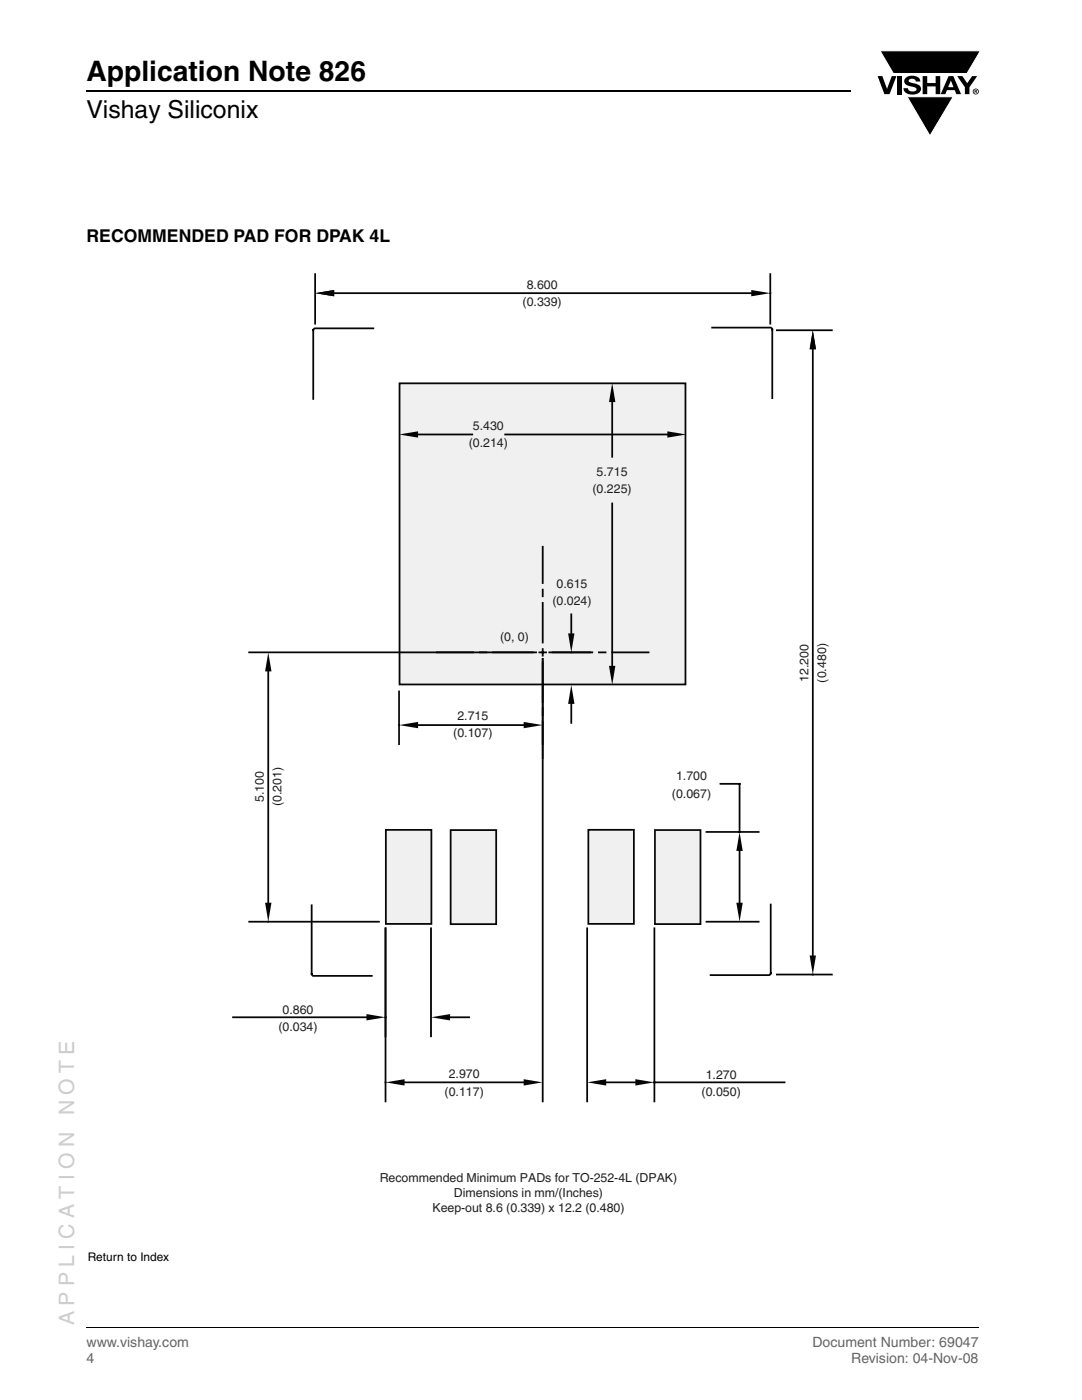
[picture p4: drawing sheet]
<svg xmlns="http://www.w3.org/2000/svg" width="216mm" height="279mm" viewBox="0 0 216 279" stroke-linecap="round" stroke-linejoin="round" font-family="sans-serif">
<g fill="#000">
<path d="M175.1 15.2h1l.9 2.5 .9-2.5h1l-1.4 3.6h-1zM175.6 10.1h20l-2.7 4.6h-14.6zM179 15.2h.9v3.6h-.9zM180.8 15.5a2.1 2.1 0 0 1 2.7 .3l.1 .5h-.8a.79 .79 0 0 0-.7-.6 .79 .79 0 0 0-.8 .4l.2 .3 1 .3a1.08 1.08 0 0 1 1.3 1 1.08 1.08 0 0 1-1.1 1.1 1.73 1.73 0 0 1-2.4-1.2h.9a.96 .96 0 0 0 .8 .7 .96 .96 0 0 0 .9-.5 1.31 1.31 0 0 0-1.2-.6 1.03 1.03 0 0 1-1.1-.5 1.03 1.03 0 0 1 .2-1.2zM184.1 15.2h.9v1.4h1.7v-1.4h.9v3.6h-.9v-1.6h-1.7v1.6h-.9zM181 19.3h9.2l-4.6 7.8zM191 15.2h1l1 1.4 1-1.4h1l-1.6 2.2v1.4h-.9v-1.4z"/>
<path d="M189.7 16.1l-.5 1.3h1.1zM189.3 15.2h.9l1.6 3.6h-1l-.3-.8h-1.5l-.4 .8h-.9z"/>
<path d="M194.6 18v.2h.2v-.1zM194.5 17.9l.4 .1 .1 .1-.2 .2 .2 .3-.3-.3-.1 .3h-.1zM194.2 18.3a.5 .5 0 0 0 1 0 .5 .5 0 0 0-1 0zM194.1 18.3a.6 .6 0 0 1 1.2 0 .6 .6 0 0 1-1.2 0z"/>
</g>
<path d="M175.6 10.1h20l-2.7 4.6h-14.6zM181 19.3h9.2l-4.6 7.8z" fill="none" stroke="#fff" stroke-width=".2"/>
<path d="M17.3 18.2h152.5" fill="none" stroke="#000" stroke-width=".36"/>
<path d="M17.3 265h178" fill="none" stroke="#000" stroke-width=".2"/>
<g fill="#fff">
<path d="M32.7 170.5h24.9v4.7h-24.9z"/>
<path d="M32.7 170.5h25v.1h-25z"/>
<path d="M57.6 170.5h.1v4.7h-.1z"/>
<path d="M32.6 175.1h25v.1h-25z"/>
<path d="M32.6 170.5h.2v4.7h-.2z"/>
<path d="M34.2 178.1h23.6v14.5h-23.6z"/>
<path d="M34.2 178h23.7v.2h-23.7z"/>
<path d="M57.8 178.1h.1v14.6h-.1z"/>
<path d="M34.2 192.5h23.6v.2h-23.6z"/>
<path d="M34.2 178h.1v14.6h-.1z"/>
<path d="M46.3 54.5h119.9v187.9h-119.9z"/>
</g>
<path d="M79.7 76.5h57.1v60.1h-57.1z" fill="#f0f0f0"/>
<g fill="none" stroke="#050504" stroke-width=".35">
<path d="M74.5 65.5h-11.6l-.3 .2-.1 13.9M79.7 76.5h57.1v60.1h-57.1zM108.3 109.1v7.3M108.3 117.7v1.3M87.2 130.2h7.2M95.8 130.2h1.3M98.4 130.2h7.9M107.6 130.2h1.4M108.3 120.3v7.9M108.3 129.5v1.4M108.3 132.2v7.9M110.3 130.2h7.9"/>
<path d="M119.5 130.2h1.3M122.1 130.2h7.3M108.3 141.4v1.3M108.3 144v7.3M76.9 185.3v21.5M86 185.3v21.5M46.5 203h26.6M89.8 203h3.8"/>
</g>
<g fill="#050504">
<path d="M86 203l3.8-.6v1.3z"/>
<path d="M73.1 202.4l3.8 .6-3.8 .7z"/>
</g>
<path d="M108.3 131.5v88.3M76.9 185.3v34.5M76.9 203h.1M80.7 216h23.8" fill="none" stroke="#050504" stroke-width=".35"/>
<g fill="#050504">
<path d="M104.5 215.4l3.8 .6-3.8 .6z"/>
<path d="M76.9 216l3.8-.6v1.2z"/>
</g>
<path d="M108.3 130.2h.1M117.2 185.3v34.5M130.6 185.3v34.5M76.9 216h.1M121 216h5.8M130.6 216h26" fill="none" stroke="#050504" stroke-width=".35"/>
<g fill="#050504">
<path d="M117.2 216l3.8-.6v1.2z"/>
<path d="M126.8 215.4l3.8 .6-3.8 .6z"/>
</g>
<path d="M49.7 130.2h57.3M53.5 134v46.2M49.7 183.9h25.9M130.6 216h.1" fill="none" stroke="#050504" stroke-width=".35"/>
<g fill="#050504">
<path d="M53.5 130.2l.7 3.8h-1.3z"/>
<path d="M52.9 180.2h1.3l-.7 3.7z"/>
</g>
<path d="M79.6 138v10.5M108.3 130.2h.1M108.3 131.5v17M83.4 144.7h21.1M53.5 183.9h.1" fill="none" stroke="#050504" stroke-width=".35"/>
<g fill="#050504">
<path d="M104.5 144.1l3.8 .6-3.8 .6z"/>
<path d="M79.6 144.7l3.8-.6v1.2z"/>
</g>
<path d="M108.3 130.2h.1M109.6 130.2h8.2M114 122.6v3.8M79.6 144.7h.1M114 140.5v3.8" fill="none" stroke="#050504" stroke-width=".35"/>
<g fill="#050504">
<path d="M114 136.7l.6 3.8h-1.2z"/>
<path d="M113.4 126.4h1.2l-.6 3.8z"/>
</g>
<path d="M83.4 86.7h10.8M100.8 86.7h32.4M122.2 80.2v11M122.2 100.5v32.4M108.3 130.2h.1M114 130.2h.1M143.8 156.4h3.8v9.6M141 166h10.4M147.6 169.8v10.4M141 183.9h10.4" fill="none" stroke="#050504" stroke-width=".35"/>
<path d="M79.6 86.7l3.8-.6v1.2zM122.2 76.4l.6 3.8h-1.3zM133.2 86.1l3.8 .6-3.8 .6zM121.5 132.9h1.3l-.6 3.8z" fill="#000"/>
<g fill="#050504">
<path d="M146.9 180.2h1.3l-.6 3.7z"/>
<path d="M147.6 166l.6 3.8h-1.3z"/>
</g>
<path d="M62.9 54.7v9.9M66.7 58.5h83.2M153.7 54.7v9.9M147.6 166h.1" fill="none" stroke="#050504" stroke-width=".35"/>
<path d="M62.9 58.5l3.8-.6v1.2z" fill="#050504"/>
<path d="M62.9 58.5l3.8-.6v1.2z" fill="#050504"/>
<path d="M149.9 57.9l3.8 .6-3.8 .6z" fill="#000"/>
<path d="M153.7 58.5h.1M155 65.9h11M162.2 69.7v121M155 194.5h11" fill="none" stroke="#050504" stroke-width=".35"/>
<path d="M162.2 65.9l.6 3.8h-1.2z" fill="#050504"/>
<path d="M162.2 65.9l.6 3.8h-1.2z" fill="#000"/>
<path d="M161.6 190.7h1.2l-.6 3.8z" fill="#050504"/>
<path d="M142.1 65.4h11.6l.3 .2 .1 13.9M62.2 180.7v13.9l.4 .2h11.6M153.8 180.5l-.1 13.9-.3 .2h-11.6M162.2 194.5h.1" fill="none" stroke="#050504" stroke-width=".35"/>
<path d="M77 165.6h9.1v18.8h-9.1z" fill="#f0f0f0"/>
<path d="M77 165.6h9.1v18.8h-9.1z" fill="none" stroke="#050504" stroke-width=".35"/>
<path d="M89.9 165.7h9.1v18.7h-9.1z" fill="#f0f0f0"/>
<path d="M89.9 165.7h9.1v18.7h-9.1z" fill="none" stroke="#050504" stroke-width=".35"/>
<path d="M117.4 165.6h9.1v18.8h-9.1z" fill="#f0f0f0"/>
<path d="M117.4 165.6h9.1v18.8h-9.1z" fill="none" stroke="#050504" stroke-width=".35"/>
<path d="M130.7 165.7h9.1v18.7h-9.1z" fill="#f0f0f0"/>
<path d="M130.7 165.7h9.1v18.7h-9.1z" fill="none" stroke="#050504" stroke-width=".35"/>
<text font-size="5.6" x="17.3" y="16.1">Application Note 826</text>
<text font-size="4.9" x="17.3" y="23.6">Vishay Siliconix</text>
<g font-size="4.2" fill="#ccc">
<text x="14.8" y="222.6" transform="rotate(-90 14.8 222.6)">N O T E</text>
<text x="14.8" y="264.5" transform="rotate(-90 14.8 264.5)">A P P L I C A T I O N</text>
</g>
<text font-size="3.5" x="17.3" y="48.3">RECOMMENDED PAD FOR DPAK 4L</text>
<g font-size="2.8" fill="#656565">
<text x="17.3" y="268.9">www.vishay.com</text>
<text x="162.1" y="268.9">Document Number: 69047</text>
<text x="17.3" y="272.1">4</text>
<text x="169.8" y="272.1">Revision: 04-Nov-08</text>
</g>
<g font-size="2.5" fill="#231f20">
<text x="105.1" y="57.6">8.600</text>
<text x="104.3" y="61.1">(0.339)</text>
<text x="93.5" y="89.2">(0.214)</text>
<text x="94.4" y="85.7">5.430</text>
<text x="119" y="94.9">5.715</text>
<text x="118.2" y="98.5">(0.225)</text>
<text x="111" y="117.3">0.615</text>
<text x="110.2" y="120.8">(0.024)</text>
<text x="99.8" y="128">(0, 0)</text>
<text x="161.3" y="136.1" transform="rotate(-90 161.3 136.1)">12.200</text>
<text x="164.8" y="136.2" transform="rotate(-90 164.8 136.2)">(0.480)</text>
<text x="91.3" y="143.6">2.715</text>
<text x="90.5" y="147.2">(0.107)</text>
<text x="134.9" y="155.6">1.700</text>
<text x="52.6" y="160.1" transform="rotate(-90 52.6 160.1)">5.100</text>
<text x="56.2" y="160.9" transform="rotate(-90 56.2 160.9)">(0.201)</text>
<text x="134.1" y="159.2">(0.067)</text>
<text x="56.4" y="202.3">0.860</text>
<text x="55.6" y="205.8">(0.034)</text>
<text x="89.5" y="215.2">2.970</text>
<text x="140.8" y="215.3">1.270</text>
<text x="88.7" y="218.8">(0.117)</text>
<text x="140" y="218.8">(0.050)</text>
<text x="75.8" y="235.9">Recommended Minimum PADs for TO-252-4L (DPAK)</text>
<text x="90.6" y="238.9">Dimensions in mm/(Inches)</text>
<text x="86.3" y="241.9">Keep-out 8.6 (0.339) x 12.2 (0.480)</text>
</g>
<text font-size="2.4" x="17.5" y="251.7">Return to Index</text>
</svg>
